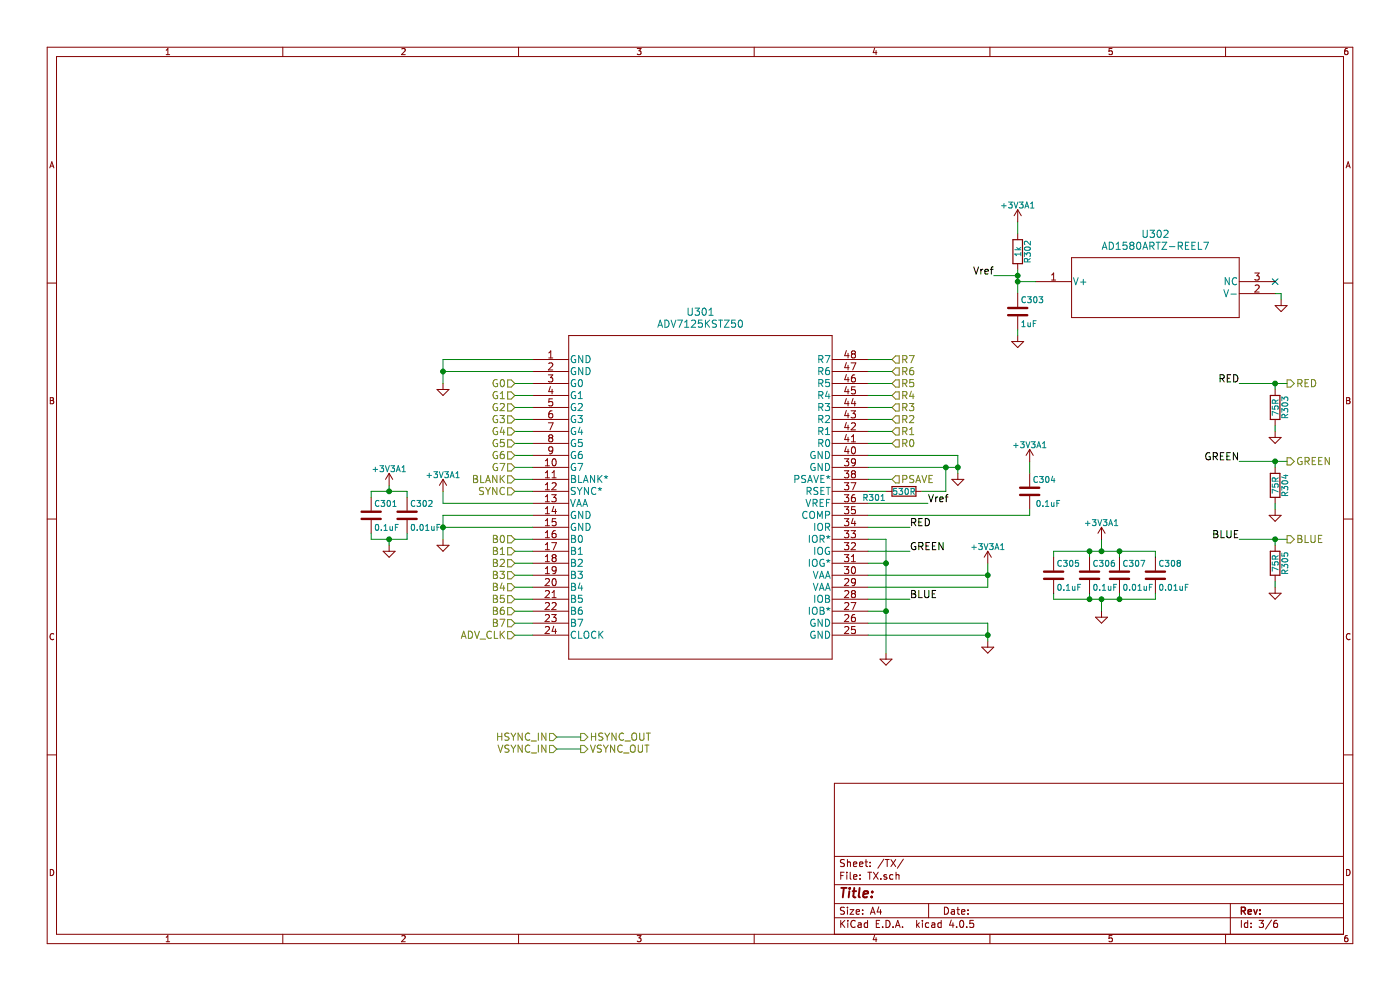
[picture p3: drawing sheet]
EESchema Schematic File Version 2
LIBS:power
LIBS:device
LIBS:transistors
LIBS:conn
LIBS:linear
LIBS:regul
LIBS:74xx
LIBS:cmos4000
LIBS:adc-dac
LIBS:memory
LIBS:xilinx
LIBS:microcontrollers
LIBS:dsp
LIBS:microchip
LIBS:analog_switches
LIBS:motorola
LIBS:texas
LIBS:intel
LIBS:audio
LIBS:interface
LIBS:digital-audio
LIBS:philips
LIBS:display
LIBS:cypress
LIBS:siliconi
LIBS:opto
LIBS:atmel
LIBS:contrib
LIBS:valves
LIBS:ADV7125
LIBS:TVP7002
LIBS:74LVC
LIBS:ice40hx8k-bg121
LIBS:More_Power
LIBS:Micron
LIBS:AD1580
LIBS:HP2VGA-cache
EELAYER 25 0
EELAYER END
$Descr A4 11693 8268
encoding utf-8
Sheet 3 6
Title ""
Date ""
Rev ""
Comp ""
Comment1 ""
Comment2 ""
Comment3 ""
Comment4 ""
$EndDescr
$Comp
L ADV7125KSTZ50 U301
U 1 1
P 4450 3000
F 0 "U301" H 5850 3400 60  0000 C CNN
F 1 "ADV7125KSTZ50" H 5850 3300 60  0000 C CNN
F 2 "Housings_QFP:LQFP-48_7x7mm_Pitch0.5mm" H 5850 3240 60  0001 C CNN
F 3 "" H 4450 3000 60  0000 C CNN
	1    4450 3000
	1    0    0    -1  
$EndComp
$Comp
L GND #PWR092
U 1 1
P 3700 3200
F 0 "#PWR092" H 3700 2950 50  0001 C CNN
F 1 "GND" H 3700 3050 50  0001 C CNN
F 2 "" H 3700 3200 50  0000 C CNN
F 3 "" H 3700 3200 50  0000 C CNN
	1    3700 3200
	1    0    0    -1  
$EndComp
Wire Wire Line
	3700 3000 3700 3200
Wire Wire Line
	3700 3000 4450 3000
Wire Wire Line
	3700 3100 4450 3100
Connection ~ 3700 3100
$Comp
L GND #PWR093
U 1 1
P 8000 3950
F 0 "#PWR093" H 8000 3700 50  0001 C CNN
F 1 "GND" H 8000 3800 50  0001 C CNN
F 2 "" H 8000 3950 50  0000 C CNN
F 3 "" H 8000 3950 50  0000 C CNN
	1    8000 3950
	1    0    0    -1  
$EndComp
Wire Wire Line
	8000 3800 8000 3950
Wire Wire Line
	7250 3900 8000 3900
Wire Wire Line
	7250 3800 8000 3800
Connection ~ 8000 3900
$Comp
L GND #PWR094
U 1 1
P 8250 5350
F 0 "#PWR094" H 8250 5100 50  0001 C CNN
F 1 "GND" H 8250 5200 50  0001 C CNN
F 2 "" H 8250 5350 50  0000 C CNN
F 3 "" H 8250 5350 50  0000 C CNN
	1    8250 5350
	1    0    0    -1  
$EndComp
Wire Wire Line
	8250 5200 8250 5350
Wire Wire Line
	7250 5300 8250 5300
Wire Wire Line
	7250 5200 8250 5200
Connection ~ 8250 5300
$Comp
L GND #PWR095
U 1 1
P 3700 4500
F 0 "#PWR095" H 3700 4250 50  0001 C CNN
F 1 "GND" H 3700 4350 50  0001 C CNN
F 2 "" H 3700 4500 50  0000 C CNN
F 3 "" H 3700 4500 50  0000 C CNN
	1    3700 4500
	1    0    0    -1  
$EndComp
Wire Wire Line
	3700 4300 3700 4500
Wire Wire Line
	3700 4300 4450 4300
Wire Wire Line
	3700 4400 4450 4400
Connection ~ 3700 4400
Text HLabel 4300 5300 0    60   Input ~ 0
ADV_CLK
Wire Wire Line
	4300 5300 4450 5300
Wire Wire Line
	3700 4100 3700 4200
Wire Wire Line
	3700 4200 4450 4200
Wire Wire Line
	8250 4700 8250 4900
Wire Wire Line
	7250 4800 8250 4800
Wire Wire Line
	8250 4900 7250 4900
Connection ~ 8250 4800
$Comp
L C C301
U 1 1
P 3100 4300
F 0 "C301" H 3125 4400 50  0000 L CNN
F 1 "0.1uF" H 3125 4200 50  0000 L CNN
F 2 "Capacitors_SMD:C_0603" H 3138 4150 50  0001 C CNN
F 3 "" H 3100 4300 50  0000 C CNN
	1    3100 4300
	1    0    0    -1  
$EndComp
$Comp
L C C302
U 1 1
P 3400 4300
F 0 "C302" H 3425 4400 50  0000 L CNN
F 1 "0.01uF" H 3425 4200 50  0000 L CNN
F 2 "Capacitors_SMD:C_0603" H 3438 4150 50  0001 C CNN
F 3 "" H 3400 4300 50  0000 C CNN
	1    3400 4300
	1    0    0    -1  
$EndComp
$Comp
L C C307
U 1 1
P 9350 4800
F 0 "C307" H 9375 4900 50  0000 L CNN
F 1 "0.01uF" H 9375 4700 50  0000 L CNN
F 2 "Capacitors_SMD:C_0603" H 9388 4650 50  0001 C CNN
F 3 "" H 9350 4800 50  0000 C CNN
	1    9350 4800
	1    0    0    -1  
$EndComp
$Comp
L C C308
U 1 1
P 9650 4800
F 0 "C308" H 9675 4900 50  0000 L CNN
F 1 "0.01uF" H 9675 4700 50  0000 L CNN
F 2 "Capacitors_SMD:C_0603" H 9688 4650 50  0001 C CNN
F 3 "" H 9650 4800 50  0000 C CNN
	1    9650 4800
	1    0    0    -1  
$EndComp
Wire Wire Line
	8800 4650 8800 4600
Wire Wire Line
	8800 4600 9650 4600
Connection ~ 9350 4600
Wire Wire Line
	9100 4650 9100 4600
Connection ~ 9100 4600
Wire Wire Line
	8800 4950 8800 5000
Wire Wire Line
	8800 5000 9650 5000
Wire Wire Line
	9100 4950 9100 5000
Connection ~ 9100 5000
Wire Wire Line
	9200 4500 9200 4600
Connection ~ 9200 4600
$Comp
L GND #PWR096
U 1 1
P 9200 5100
F 0 "#PWR096" H 9200 4850 50  0001 C CNN
F 1 "GND" H 9200 4950 50  0001 C CNN
F 2 "" H 9200 5100 50  0000 C CNN
F 3 "" H 9200 5100 50  0000 C CNN
	1    9200 5100
	1    0    0    -1  
$EndComp
Wire Wire Line
	9200 5000 9200 5100
Connection ~ 9200 5000
Wire Wire Line
	9350 4600 9350 4650
Wire Wire Line
	9350 5000 9350 4950
Wire Wire Line
	9650 5000 9650 4950
Connection ~ 9350 5000
Wire Wire Line
	9650 4600 9650 4650
$Comp
L GND #PWR097
U 1 1
P 3250 4550
F 0 "#PWR097" H 3250 4300 50  0001 C CNN
F 1 "GND" H 3250 4400 50  0001 C CNN
F 2 "" H 3250 4550 50  0000 C CNN
F 3 "" H 3250 4550 50  0000 C CNN
	1    3250 4550
	1    0    0    -1  
$EndComp
Wire Wire Line
	3100 4150 3100 4100
Wire Wire Line
	3100 4100 3400 4100
Wire Wire Line
	3400 4100 3400 4150
Wire Wire Line
	3100 4450 3100 4500
Wire Wire Line
	3100 4500 3400 4500
Wire Wire Line
	3400 4500 3400 4450
Wire Wire Line
	3250 4550 3250 4500
Connection ~ 3250 4500
Wire Wire Line
	3250 4050 3250 4100
Connection ~ 3250 4100
Text HLabel 4300 3200 0    60   Input ~ 0
G0
Wire Wire Line
	4300 3200 4450 3200
Wire Wire Line
	4300 3300 4450 3300
Wire Wire Line
	4300 3400 4450 3400
Wire Wire Line
	4300 3500 4450 3500
Wire Wire Line
	4300 3600 4450 3600
Wire Wire Line
	4300 3700 4450 3700
Wire Wire Line
	4300 3800 4450 3800
Wire Wire Line
	4300 3900 4450 3900
Wire Wire Line
	4300 4000 4450 4000
Wire Wire Line
	4300 4100 4450 4100
Text HLabel 4300 3300 0    60   Input ~ 0
G1
Text HLabel 4300 3400 0    60   Input ~ 0
G2
Text HLabel 4300 3500 0    60   Input ~ 0
G3
Text HLabel 4300 3600 0    60   Input ~ 0
G4
Text HLabel 4300 3700 0    60   Input ~ 0
G5
Text HLabel 4300 3800 0    60   Input ~ 0
G6
Text HLabel 4300 3900 0    60   Input ~ 0
G7
Text HLabel 4300 4500 0    60   Input ~ 0
B0
Text HLabel 4300 4600 0    60   Input ~ 0
B1
Text HLabel 4300 4700 0    60   Input ~ 0
B2
Text HLabel 4300 4800 0    60   Input ~ 0
B3
Text HLabel 4300 4900 0    60   Input ~ 0
B4
Text HLabel 4300 5000 0    60   Input ~ 0
B5
Text HLabel 4300 5100 0    60   Input ~ 0
B6
Text HLabel 4300 5200 0    60   Input ~ 0
B7
Wire Wire Line
	4300 4500 4450 4500
Wire Wire Line
	4300 4600 4450 4600
Wire Wire Line
	4300 4700 4450 4700
Wire Wire Line
	4300 4800 4450 4800
Wire Wire Line
	4300 4900 4450 4900
Wire Wire Line
	4300 5000 4450 5000
Wire Wire Line
	4300 5100 4450 5100
Wire Wire Line
	4300 5200 4450 5200
Text HLabel 7450 3700 2    60   Input ~ 0
R0
Text HLabel 7450 3600 2    60   Input ~ 0
R1
Text HLabel 7450 3500 2    60   Input ~ 0
R2
Text HLabel 7450 3400 2    60   Input ~ 0
R3
Text HLabel 7450 3300 2    60   Input ~ 0
R4
Text HLabel 7450 3200 2    60   Input ~ 0
R5
Text HLabel 7450 3100 2    60   Input ~ 0
R6
Text HLabel 7450 3000 2    60   Input ~ 0
R7
Wire Wire Line
	7450 3000 7250 3000
Wire Wire Line
	7450 3100 7250 3100
Wire Wire Line
	7450 3200 7250 3200
Wire Wire Line
	7450 3300 7250 3300
Wire Wire Line
	7450 3400 7250 3400
Wire Wire Line
	7450 3500 7250 3500
Wire Wire Line
	7450 3600 7250 3600
Wire Wire Line
	7450 3700 7250 3700
Text HLabel 4300 4000 0    60   Input ~ 0
BLANK
Text HLabel 4300 4100 0    60   Input ~ 0
SYNC
Wire Wire Line
	7450 4000 7250 4000
$Comp
L C C305
U 1 1
P 8800 4800
F 0 "C305" H 8825 4900 50  0000 L CNN
F 1 "0.1uF" H 8825 4700 50  0000 L CNN
F 2 "Capacitors_SMD:C_0603" H 8838 4650 50  0001 C CNN
F 3 "" H 8800 4800 50  0000 C CNN
	1    8800 4800
	1    0    0    -1  
$EndComp
$Comp
L C C306
U 1 1
P 9100 4800
F 0 "C306" H 9125 4900 50  0000 L CNN
F 1 "0.1uF" H 9125 4700 50  0000 L CNN
F 2 "Capacitors_SMD:C_0603" H 9138 4650 50  0001 C CNN
F 3 "" H 9100 4800 50  0000 C CNN
	1    9100 4800
	1    0    0    -1  
$EndComp
$Comp
L R R301
U 1 1
P 7550 4100
F 0 "R301" V 7600 3850 50  0000 C CNN
F 1 "530R" V 7550 4100 50  0000 C CNN
F 2 "Resistors_SMD:R_0603" V 7480 4100 50  0001 C CNN
F 3 "" H 7550 4100 50  0000 C CNN
	1    7550 4100
	0    1    1    0   
$EndComp
Wire Wire Line
	7400 4100 7250 4100
$Comp
L C C304
U 1 1
P 8600 4100
F 0 "C304" H 8625 4200 50  0000 L CNN
F 1 "0.1uF" H 8650 4000 50  0000 L CNN
F 2 "Capacitors_SMD:C_0603" H 8638 3950 50  0001 C CNN
F 3 "" H 8600 4100 50  0000 C CNN
	1    8600 4100
	1    0    0    -1  
$EndComp
Wire Wire Line
	7250 4300 8600 4300
Wire Wire Line
	7700 4100 7900 4100
Wire Wire Line
	7900 4100 7900 3900
Connection ~ 7900 3900
$Comp
L GND #PWR098
U 1 1
P 7400 5450
F 0 "#PWR098" H 7400 5200 50  0001 C CNN
F 1 "GND" H 7400 5300 50  0001 C CNN
F 2 "" H 7400 5450 50  0000 C CNN
F 3 "" H 7400 5450 50  0000 C CNN
	1    7400 5450
	1    0    0    -1  
$EndComp
Wire Wire Line
	7250 4500 7400 4500
Wire Wire Line
	7400 4500 7400 5450
Wire Wire Line
	7250 5100 7400 5100
Connection ~ 7400 5100
Wire Wire Line
	7250 4700 7400 4700
Connection ~ 7400 4700
Wire Wire Line
	8600 4300 8600 4250
Wire Wire Line
	8600 3850 8600 3950
Text Label 7600 4400 0    60   ~ 0
RED
Wire Wire Line
	7250 4400 7600 4400
Text Label 7600 4600 0    60   ~ 0
GREEN
Text Label 7600 5000 0    60   ~ 0
BLUE
Wire Wire Line
	7250 4600 7600 4600
Wire Wire Line
	7600 5000 7250 5000
$Comp
L AD1580ARTZ-REEL7 U302
U 1 1
P 8650 2350
F 0 "U302" H 9650 2750 60  0000 C CNN
F 1 "AD1580ARTZ-REEL7" H 9650 2650 60  0000 C CNN
F 2 "TO_SOT_Packages_SMD:SOT-23" H 9650 2590 60  0001 C CNN
F 3 "" H 8650 2350 60  0000 C CNN
	1    8650 2350
	1    0    0    -1  
$EndComp
NoConn ~ 10650 2350
$Comp
L R R302
U 1 1
P 8500 2100
F 0 "R302" V 8580 2100 50  0000 C CNN
F 1 "1k" V 8500 2100 50  0000 C CNN
F 2 "Resistors_SMD:R_0603" V 8430 2100 50  0001 C CNN
F 3 "" H 8500 2100 50  0000 C CNN
	1    8500 2100
	1    0    0    -1  
$EndComp
Wire Wire Line
	8500 2250 8500 2450
Wire Wire Line
	8500 2350 8650 2350
Wire Wire Line
	8500 1850 8500 1950
$Comp
L C C303
U 1 1
P 8500 2600
F 0 "C303" H 8525 2700 50  0000 L CNN
F 1 "1uF" H 8525 2500 50  0000 L CNN
F 2 "Capacitors_SMD:C_0603" H 8538 2450 50  0001 C CNN
F 3 "" H 8500 2600 50  0000 C CNN
	1    8500 2600
	1    0    0    -1  
$EndComp
Connection ~ 8500 2350
$Comp
L GND #PWR099
U 1 1
P 8500 2800
F 0 "#PWR099" H 8500 2550 50  0001 C CNN
F 1 "GND" H 8500 2650 50  0001 C CNN
F 2 "" H 8500 2800 50  0000 C CNN
F 3 "" H 8500 2800 50  0000 C CNN
	1    8500 2800
	1    0    0    -1  
$EndComp
Wire Wire Line
	8500 2800 8500 2750
$Comp
L GND #PWR0100
U 1 1
P 10700 2500
F 0 "#PWR0100" H 10700 2250 50  0001 C CNN
F 1 "GND" H 10700 2350 50  0001 C CNN
F 2 "" H 10700 2500 50  0000 C CNN
F 3 "" H 10700 2500 50  0000 C CNN
	1    10700 2500
	1    0    0    -1  
$EndComp
Wire Wire Line
	10700 2500 10700 2450
Wire Wire Line
	10700 2450 10650 2450
Text Label 8300 2300 2    60   ~ 0
Vref
Wire Wire Line
	8300 2300 8500 2300
Connection ~ 8500 2300
Text Label 7750 4200 0    60   ~ 0
Vref
Wire Wire Line
	7750 4200 7250 4200
Text Label 10350 3200 2    60   ~ 0
RED
$Comp
L R R303
U 1 1
P 10650 3400
F 0 "R303" V 10730 3400 50  0000 C CNN
F 1 "75R" V 10650 3400 50  0000 C CNN
F 2 "Resistors_SMD:R_0603" V 10580 3400 50  0001 C CNN
F 3 "" H 10650 3400 50  0000 C CNN
	1    10650 3400
	1    0    0    -1  
$EndComp
Wire Wire Line
	10350 3200 10750 3200
Wire Wire Line
	10650 3200 10650 3250
$Comp
L GND #PWR0101
U 1 1
P 10650 3600
F 0 "#PWR0101" H 10650 3350 50  0001 C CNN
F 1 "GND" H 10650 3450 50  0001 C CNN
F 2 "" H 10650 3600 50  0000 C CNN
F 3 "" H 10650 3600 50  0000 C CNN
	1    10650 3600
	1    0    0    -1  
$EndComp
Wire Wire Line
	10650 3600 10650 3550
Text HLabel 10750 3200 2    60   Output ~ 0
RED
Connection ~ 10650 3200
Text Label 10350 3850 2    60   ~ 0
GREEN
$Comp
L R R304
U 1 1
P 10650 4050
F 0 "R304" V 10730 4050 50  0000 C CNN
F 1 "75R" V 10650 4050 50  0000 C CNN
F 2 "Resistors_SMD:R_0603" V 10580 4050 50  0001 C CNN
F 3 "" H 10650 4050 50  0000 C CNN
	1    10650 4050
	1    0    0    -1  
$EndComp
Wire Wire Line
	10350 3850 10750 3850
Wire Wire Line
	10650 3850 10650 3900
$Comp
L GND #PWR0102
U 1 1
P 10650 4250
F 0 "#PWR0102" H 10650 4000 50  0001 C CNN
F 1 "GND" H 10650 4100 50  0001 C CNN
F 2 "" H 10650 4250 50  0000 C CNN
F 3 "" H 10650 4250 50  0000 C CNN
	1    10650 4250
	1    0    0    -1  
$EndComp
Wire Wire Line
	10650 4250 10650 4200
Text HLabel 10750 3850 2    60   Output ~ 0
GREEN
Connection ~ 10650 3850
Text Label 10350 4500 2    60   ~ 0
BLUE
$Comp
L R R305
U 1 1
P 10650 4700
F 0 "R305" V 10730 4700 50  0000 C CNN
F 1 "75R" V 10650 4700 50  0000 C CNN
F 2 "Resistors_SMD:R_0603" V 10580 4700 50  0001 C CNN
F 3 "" H 10650 4700 50  0000 C CNN
	1    10650 4700
	1    0    0    -1  
$EndComp
Wire Wire Line
	10350 4500 10750 4500
Wire Wire Line
	10650 4500 10650 4550
$Comp
L GND #PWR0103
U 1 1
P 10650 4900
F 0 "#PWR0103" H 10650 4650 50  0001 C CNN
F 1 "GND" H 10650 4750 50  0001 C CNN
F 2 "" H 10650 4900 50  0000 C CNN
F 3 "" H 10650 4900 50  0000 C CNN
	1    10650 4900
	1    0    0    -1  
$EndComp
Wire Wire Line
	10650 4900 10650 4850
Text HLabel 10750 4500 2    60   Output ~ 0
BLUE
Connection ~ 10650 4500
Text HLabel 4650 6150 0    60   Input ~ 0
HSYNC_IN
Text HLabel 4650 6250 0    60   Input ~ 0
VSYNC_IN
Text HLabel 4850 6150 2    60   Output ~ 0
HSYNC_OUT
Text HLabel 4850 6250 2    60   Output ~ 0
VSYNC_OUT
Wire Wire Line
	4650 6150 4850 6150
Wire Wire Line
	4850 6250 4650 6250
$Comp
L +3V3A1 #PWR0104
U 1 1
P 3250 4050
F 0 "#PWR0104" H 3250 3900 50  0001 C CNN
F 1 "+3V3A1" H 3250 4190 50  0000 C CNN
F 2 "" H 3250 4050 50  0000 C CNN
F 3 "" H 3250 4050 50  0000 C CNN
	1    3250 4050
	1    0    0    -1  
$EndComp
$Comp
L +3V3A1 #PWR0105
U 1 1
P 3700 4100
F 0 "#PWR0105" H 3700 3950 50  0001 C CNN
F 1 "+3V3A1" H 3700 4240 50  0000 C CNN
F 2 "" H 3700 4100 50  0000 C CNN
F 3 "" H 3700 4100 50  0000 C CNN
	1    3700 4100
	1    0    0    -1  
$EndComp
$Comp
L +3V3A1 #PWR0106
U 1 1
P 8500 1850
F 0 "#PWR0106" H 8500 1700 50  0001 C CNN
F 1 "+3V3A1" H 8500 1990 50  0000 C CNN
F 2 "" H 8500 1850 50  0000 C CNN
F 3 "" H 8500 1850 50  0000 C CNN
	1    8500 1850
	1    0    0    -1  
$EndComp
$Comp
L +3V3A1 #PWR0107
U 1 1
P 8600 3850
F 0 "#PWR0107" H 8600 3700 50  0001 C CNN
F 1 "+3V3A1" H 8600 3990 50  0000 C CNN
F 2 "" H 8600 3850 50  0000 C CNN
F 3 "" H 8600 3850 50  0000 C CNN
	1    8600 3850
	1    0    0    -1  
$EndComp
$Comp
L +3V3A1 #PWR0108
U 1 1
P 9200 4500
F 0 "#PWR0108" H 9200 4350 50  0001 C CNN
F 1 "+3V3A1" H 9200 4640 50  0000 C CNN
F 2 "" H 9200 4500 50  0000 C CNN
F 3 "" H 9200 4500 50  0000 C CNN
	1    9200 4500
	1    0    0    -1  
$EndComp
$Comp
L +3V3A1 #PWR0109
U 1 1
P 8250 4700
F 0 "#PWR0109" H 8250 4550 50  0001 C CNN
F 1 "+3V3A1" H 8250 4840 50  0000 C CNN
F 2 "" H 8250 4700 50  0000 C CNN
F 3 "" H 8250 4700 50  0000 C CNN
	1    8250 4700
	1    0    0    -1  
$EndComp
Text HLabel 7450 4000 2    60   Input ~ 0
PSAVE
$EndSCHEMATC
